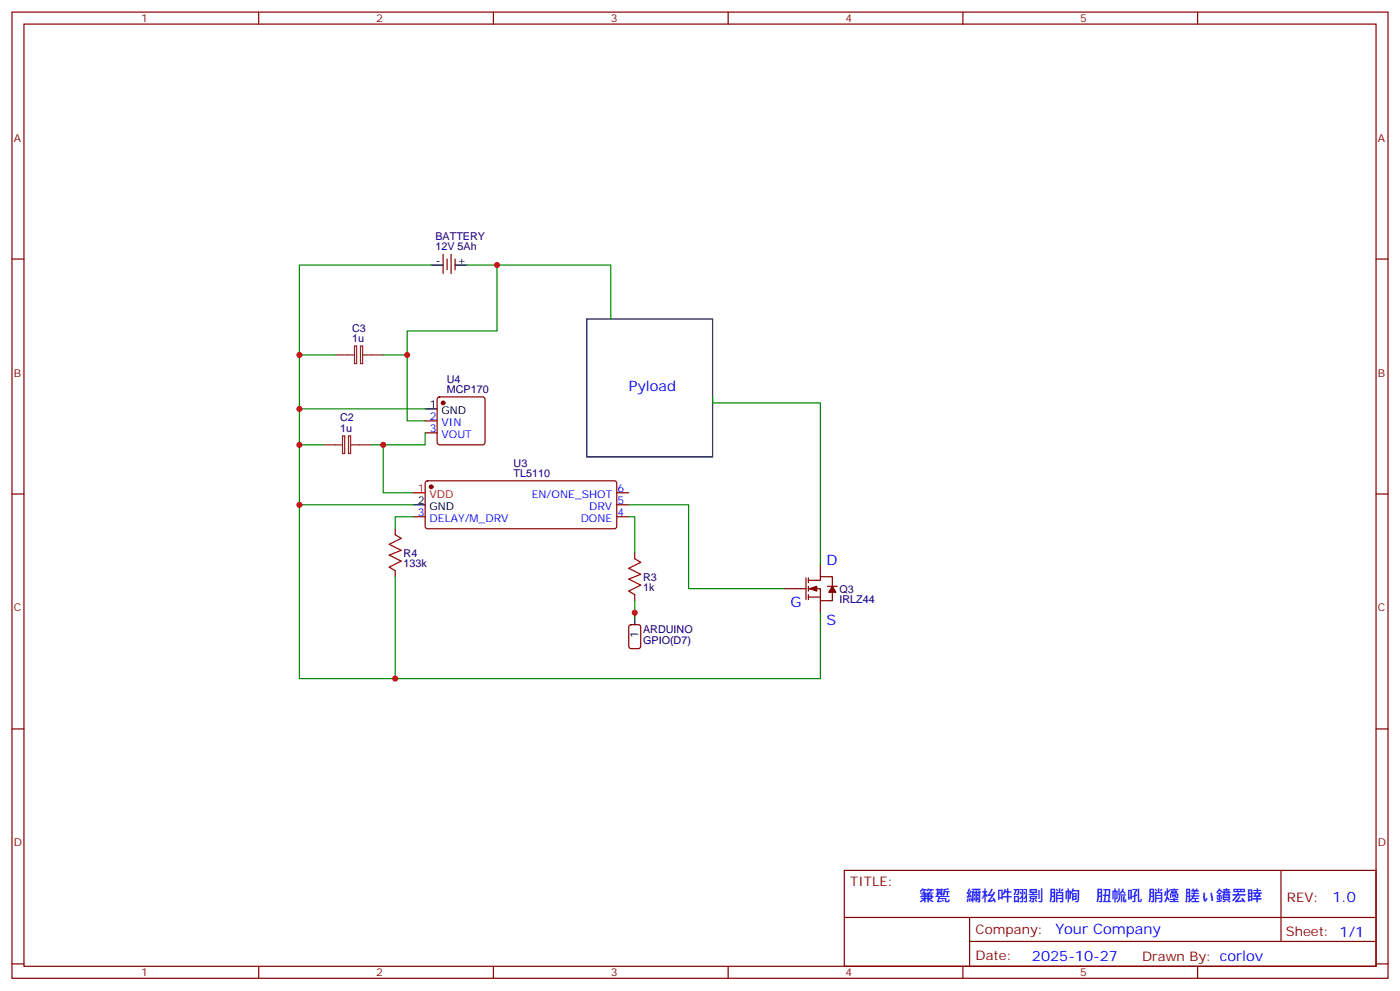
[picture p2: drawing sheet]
<svg xmlns="http://www.w3.org/2000/svg" width="412mm" height="292mm" viewBox="0 0 412 292" stroke-linecap="round" stroke-linejoin="round" font-family="sans-serif">
<g fill="none" stroke="#870000" stroke-width=".35">
<path d="M3.5 3.6h405.4v284.3h-405.4zM7.1 7.1h398.2v277.3h-398.2zM76.2 3.6v3.5M145.3 3.6v3.5M214.5 3.6v3.5M283.6 3.6v3.5M352.8 3.6v3.5M3.5 76.2h3.6M130.5 74.8v5.7M131.7 76.2v3.2M132.9 74.8v5.7M134.1 76.2v3.2"/>
<path d="M405.3 76.2h3.6M129 117l.5-.2h12.7l.5 .2 .2 .5v12.7l-.3 .5-.4 .2h-12.7l-.5-.2-.2-.5v-12.7zM125.2 127.4h3.6M125.2 123.9h3.6M3.5 145.4h3.6M116.4 155.6v1.8M121.7 152.1h3.5M125.5 141.7l.4-.2 55.3 .1 .5 .6v12.7l-.3 .5-.4 .2h-55.1l-.5-.2-.2-.5v-12.7zM181.7 152.1h3.5M181.7 148.6h3.5M181.7 145h3.5M405.3 145.4h3.6"/>
<path d="M116.4 168v1.7M187 162.7v1.7M187 175v1.8M231.1 173.2h6.3M237.4 170.1v6.3M238.1 170.8h3.6v-1.1h3.5v2.8M238.1 173.2h3.6v3.6h3.5v-2.5M238.1 175.7h3.6M238.1 170.1v1.4M238.1 172.5v1.5M238.1 175v1.4M241.7 166.2v3.5"/>
<path d="M241.7 176.8v3.5M243.8 172.5h2.8M185.4 184l.5-.2h2.1l.7 .5v5.9l-.4 .6-2.4 .1-.6-.5-.1-5.9zM3.5 214.5h3.6M405.3 214.5h3.6M248.7 256.2h156.6v28.2h-156.6zM377.3 256.2v20.9M248.7 270h156.5M285.6 277.1h119.6M285.6 270v14.1M3.5 283.7h3.6M76.2 284.4v3.5"/>
<path d="M145.3 284.4v3.5M214.5 284.4v3.5M283.6 284.4v3.5M352.8 284.4v3.5M405.3 283.7h3.6"/>
</g>
<g fill="#870000" stroke="#870000" stroke-width=".35">
<path d="M238.5 173.2l2.1-.7v1.5z"/>
<path d="M245.2 172.5l1 1.8h-2.1z"/>
<circle cx="127" cy="143.3" r=".53"/>
<circle cx="130.5" cy="118.6" r=".53"/>
</g>
<path d="M121.7 145h3.5" fill="none" stroke="#f00" stroke-width=".35"/>
<path d="M127 78h3.5M134.1 78h3.5M172.9 93.9h37v40.5h-37zM125.2 120.3h3.6M121.7 148.6h3.5M187 180.3v3.5" fill="none" stroke="#000" stroke-width=".35"/>
<g fill="none" stroke="#008700" stroke-width=".35">
<path d="M127 78h-38.8v121.7h153.5v-19.4M137.6 78h42.3v15.9M146.4 78v19.4h-26.5v26.5h5.3M88.2 104.5h10.6M112.9 104.5h7M209.9 116.8v1.8h31.8v47.6M88.2 130.9h7M88.2 120.3h37M112.9 130.9v14.1h8.8M125.2 127.4v3.5h-15.8M88.2 148.6h33.5M121.7 152.1h-5.3v3.5"/>
<path d="M185.2 148.6h17.6v24.6h28.3M185.2 152.1h1.8v10.6M116.4 169.7v30M187 176.8v5.3"/>
</g>
<path d="M116.4 157.4l1.8 1-3.5 1.8 3.5 1.8-3.5 1.4 3.5 1.7-3.5 1.8 1.7 1.1M187 164.4l1.7 1.1-3.5 1.8 3.5 1.7-3.5 1.4 3.5 1.8-3.5 1.8 1.8 1" fill="none" stroke="#a10000" stroke-width=".35"/>
<path d="M98.8 104.5h5.6M104.4 101.8h.7v5.2h-.7zM106.2 101.8h.6v5.2h-.6zM106.9 104.5h6M95.2 130.9h5.7M100.9 128.3h.6v5.2h-.6zM102.7 128.3h.6v5.2h-.6zM103.4 130.9h6" fill="none" stroke="#8c2424" stroke-width=".35"/>
<g fill="#c00">
<circle cx="187" cy="180.3" r=".88"/>
<circle cx="88.2" cy="148.6" r=".88"/>
<circle cx="116.4" cy="199.7" r=".88"/>
<circle cx="88.2" cy="130.9" r=".88"/>
<circle cx="112.9" cy="130.9" r=".88"/>
<circle cx="88.2" cy="120.3" r=".88"/>
<circle cx="146.4" cy="78" r=".88"/>
<circle cx="119.9" cy="104.5" r=".88"/>
<circle cx="88.2" cy="104.5" r=".88"/>
</g>
<text font-size="4.6" fill="#00f" x="270.8" y="265.2">䈴㽄а䌤㭃吽䎄㔀 䏴㡄␰䏔㡃吼 䏴㸀 䐤ぃ鐼䍔䁄</text>
<g font-size="4.2" fill="#00f">
<text x="185.2" y="115">Pyload</text>
<text x="243.4" y="166.2">D</text>
<text x="232.8" y="178.5">G</text>
<text x="243.4" y="183.8">S</text>
<text x="392.5" y="265.4">1.0</text>
<text x="310.9" y="275">Your Company</text>
<text x="304" y="282.8">2025-10-27</text>
</g>
<g font-size="3.9" fill="#800">
<text x="250.5" y="260.7">TITLE:</text>
<text x="379.1" y="265.4">REV:</text>
<text x="287.4" y="274.9">Company:</text>
<text x="378.7" y="275.6">Sheet: 1/1</text>
<text x="287.4" y="282.6">Date:</text>
<text x="336.4" y="282.7">Drawn By: corlov</text>
</g>
<g font-size="3.2" fill="#800">
<text x="41.6" y="6.6">1</text>
<text x="110.8" y="6.6">2</text>
<text x="179.9" y="6.6">3</text>
<text x="249.1" y="6.6">4</text>
<text x="318.2" y="6.6">5</text>
<text x="4.1" y="41.7">A</text>
<text x="405.9" y="41.7">A</text>
<text x="4.1" y="110.8">B</text>
<text x="405.9" y="110.8">B</text>
<text x="4.1" y="180">C</text>
<text x="405.9" y="180">C</text>
<text x="4.1" y="249.1">D</text>
<text x="405.9" y="249.1">D</text>
<text x="41.6" y="287.4">1</text>
<text x="110.8" y="287.4">2</text>
<text x="179.9" y="287.4">3</text>
<text x="249.1" y="287.4">4</text>
<text x="318.2" y="287.4">5</text>
</g>
<g font-size="3.2" fill="#000080">
<text x="128.3" y="70.6">BATTERY</text>
<text x="128.3" y="73.7">12V 5Ah</text>
<text x="103.7" y="100.8">1u</text>
<text x="103.7" y="97.6">C3</text>
<text x="131.6" y="112.6">U4</text>
<text x="131.6" y="115.7">MCP170</text>
<text x="100.2" y="124">C2</text>
<text x="100.2" y="127.2">1u</text>
<text x="151.3" y="137.3">U3</text>
<text x="151.3" y="140.4">TL5110</text>
<text x="118.9" y="167">133k</text>
<text x="118.9" y="163.8">R4</text>
<text x="189.4" y="170.9">R3</text>
<text x="189.4" y="174">1k</text>
<text x="247.3" y="177.6">IRLZ44</text>
<text x="247.3" y="174.4">Q3</text>
<text x="189.4" y="189.6">GPIO(D7)</text>
<text x="189.4" y="186.4">ARDUINO</text>
</g>
<g font-size="3.2">
<text x="128.4" y="77.6">-</text>
<text x="134.8" y="77.6">+</text>
<text x="126.6" y="120">1</text>
<text x="130.1" y="121.7">GND</text>
<text x="123" y="148.2">2</text>
<text x="126.5" y="150">GND</text>
<text x="188" y="187.6" transform="rotate(-90 188 187.6)">1</text>
</g>
<g font-size="3.2" fill="#00f">
<text x="126.6" y="123.5">2</text>
<text x="130.1" y="125.3">VIN</text>
<text x="126.6" y="127">3</text>
<text x="130.1" y="128.8">VOUT</text>
<text x="156.6" y="146.4">EN/ONE_SHOT</text>
<text x="173.6" y="150">DRV</text>
<text x="181.9" y="148.2">5</text>
<text x="181.9" y="144.7">6</text>
<text x="123" y="151.7">3</text>
<text x="126.5" y="153.5">DELAY/M_DRV</text>
<text x="171.1" y="153.5">DONE</text>
<text x="181.9" y="151.7">4</text>
</g>
<g font-size="3.2" fill="#f00">
<text x="123" y="144.7">1</text>
<text x="126.5" y="146.4">VDD</text>
</g>
</svg>
